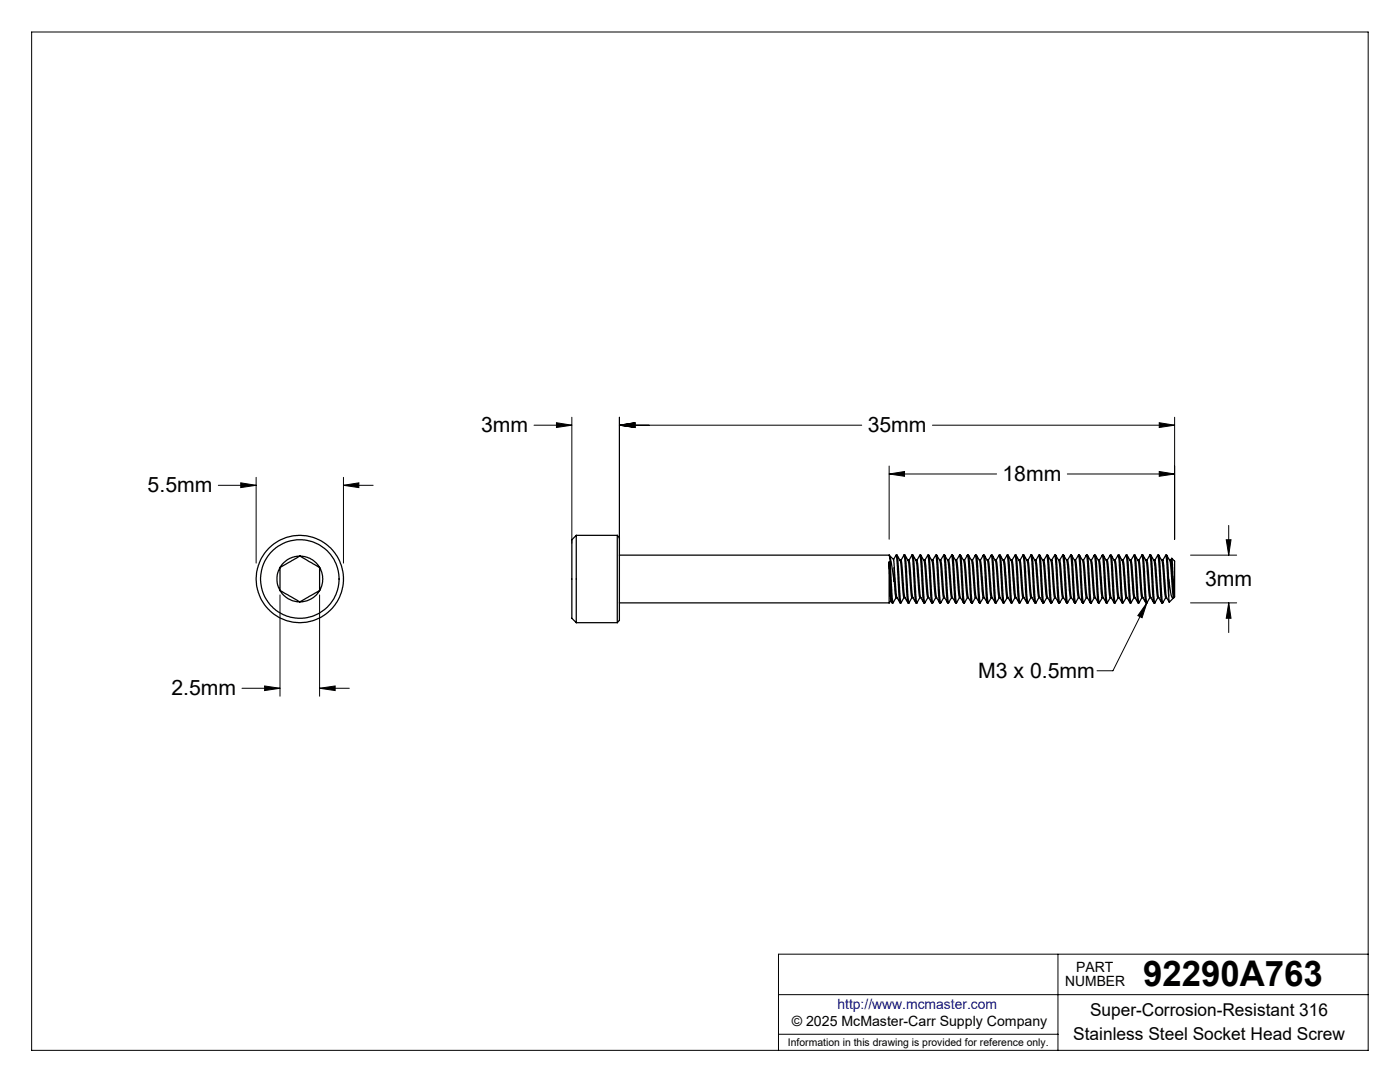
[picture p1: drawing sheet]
<svg xmlns="http://www.w3.org/2000/svg" width="279mm" height="216mm" viewBox="0 0 279 216" stroke-linecap="round" stroke-linejoin="round" font-family="sans-serif">
<g fill="none" stroke="#000" stroke-width=".2">
<path d="M6.3 6.4h266.7v203.2h-266.7zM43.6 96.8h7.5M48 96.3l3.1 .5-3.1 .5zM51.1 95.2v17.2M68.5 96.8l3.1-.5v1zM68.5 95.2v17.2M68.5 96.8h6M106.6 84.8h7.5M111.1 84.3l3 .5-3 .5zM114.1 83.3v25.1M123.6 84.8l3.1-.5v1zM123.6 83.3v24.3"/>
<path d="M123.6 84.8h48.4M177.4 94.6l3.1-.5v.9zM177.4 93v14.6M177.4 94.6h21.5M186.1 84.8h48.3M213 94.6h21.4M231.4 84.3l3 .5-3 .5zM231.4 94.1l3 .5-3 .4zM234.4 83.3v24.3M55.9 118.7v20.2M63.8 118.7v20.2M237.6 110.8h9.2"/>
<path d="M244.7 107.7h1l-.5 3.1zM245.2 104.8v6M48.3 137.3h7.6M52.8 136.9l3.1 .4-3.1 .5zM63.8 137.3l3.1-.4v.9zM63.8 137.3h5.9M228.9 120.3l-6.8 13.5h-3.2M228.9 120.3l-1 3-.8-.5zM237.6 120.3h9.2M245.2 120.3l.5 3.1h-1zM245.2 120.3v5.9M155.4 198.5h117.6"/>
<path d="M211.1 190.4v19.2M273 190.4h-117.6v19.2M155.4 206.4h55.7"/>
</g>
<g fill="#000">
<path d="M228.9 120.3l-1 3-.8-.5z"/>
<path d="M123.6 84.8l3.1-.5v1zM111.1 84.3l3 .5-3 .5zM123.6 84.8l3.1-.5v1zM231.4 84.3l3 .5-3 .5zM177.4 94.6l3.1-.5v.9zM231.4 94.1l3 .5-3 .4zM245.2 120.3l.5 3.1h-1zM244.7 107.7h1l-.5 3.1zM48 96.3l3.1 .5-3.1 .5zM68.5 96.8l3.1-.5v1zM52.8 136.9l3.1 .4-3.1 .5zM63.8 137.3l3.1-.4v.9z"/>
</g>
<g fill="none" stroke="#000" stroke-width=".25">
<path d="M55.9 117.8l3.9 2.3M55.9 117.8a4.5 4.5 0 0 0 3.9 2.3M55.9 113.2v4.6M55.9 113.2a4.7 4.7 0 0 0 0 4.6M59.8 110.9l4 2.3M59.8 110.9a4.7 4.7 0 0 1 4 2.3M59.8 110.9l-3.9 2.3M59.8 110.9a4.7 4.7 0 0 0-3.9 2.3M63.8 117.8l-4 2.3M63.8 117.8a4.5 4.5 0 0 1-4 2.3M63.8 113.2v4.6M63.8 113.2a4.5 4.5 0 0 1 0 4.6"/>
<path d="M115 106.8v17.4M115 106.8l-.9 .9v15.7l.9 .8M115 106.8h8.2M123.2 106.8v17.4M123.2 106.8l.4 .5v16.5l-.4 .4M123.6 110.8h53.8l.8 9.5 .7-1.1M177.4 112.1l.4 7 .2 1.1 .2 .1M177.4 112.1v8.2M177.4 112.1l.4 7.8M177.4 110.8l.9 .9M177.5 110.8l.4 1.3 .6 4M177.8 119.9l.2 .4"/>
<path d="M177.8 119.9l-.4 .4M178.3 111.7l.5-.9 .3 2.3 .4 6.4 .1 .7 .2 .1M178.3 111.7l.2 1.6M178.5 116.1l.2 2.7a.31 .31 0 0 0 .3 .4M178.5 113.3l.5 5.9M178.5 113.3v2.8M178.8 110.8h.3l.1 .6 .4 7.8 .2 1.1 .6-1.1M179 119.2l.6 1.1M179 110.8l.6 1M179.6 111.8h.2M179.6 111.8l.8 7.4M179.8 111.8l.6-1 .2 1.3 .4 7.4 .2 .7 .2 .1"/>
<path d="M179.8 111.8l.8 7.4M180.4 110.8h.2l.1 .4 .5 7.2 .2 1.9 .6-1.1M180.4 119.2h.2M180.6 119.2l.6 1.1M180.6 110.8l.6 1M181.2 111.8h.2M181.2 111.8l.8 7.4M181.4 111.8l.6-1 .2 1.3 .5 7.8 .1 .4h.2M181.4 111.8l.8 7.4M182 110.8h.2l.2 .8 .3 6.8 .3 1.9 .6-1.1M182 119.2h.2M182.2 119.2l.6 1.1"/>
<path d="M182.2 110.8l.6 1M182.8 111.8h.2M182.8 111.8l.8 7.4M183 111.8l.6-1 .6 8.8 .1 .7h.3M183 111.8l.8 7.4M183.6 110.8h.2l.1 .8 .5 7.8 .2 .9 .6-1.1M183.6 119.2h.2M183.8 119.2l.6 1.1M183.8 110.8l.6 1M184.4 111.8h.2M184.4 111.8l.6 6.5 .2 .9M184.5 111.8l.7-1 .6 8.8 .1 .7h.3"/>
<path d="M184.6 111.8l.7 7.4M185.2 110.8h.2l.1 .8 .4 7.5 .3 1.2 .6-1.1M185.2 119.2h.1l.6 1.1M185.4 110.8l.7 1.5 .4 6 .3 .9M185.9 111.8h.3M186.1 111.8l.7-1 .6 8.8 .1 .7h.2M186.2 111.8l.6 7.1 .7 1.4M186.8 110.8h.2v.3l.5 7.5 .2 1.7 .6-1.1M186.8 119.2h.1M187 110.8l.6 1M187.5 111.8h.1a7.3 7.3 0 0 1 .5 3.2l.3 3.9 .7 1.4M187.6 111.8l.6 7a.31 .31 0 0 0 0 .3 .31 .31 0 0 0 .3 .1"/>
<path d="M187.7 111.8l.6-1 .3 1.6 .4 7.4 .1 .5h.2M188.3 110.8h.3l.1 .6 .6 8.9 .6-1.1M188.6 110.8l.6 1M189.1 111.8h.2M189.2 111.8l.6 7a.31 .31 0 0 0 .3 .4M189.3 111.8l.6-1 .3 2.3 .3 6.4 .2 .8h.2M189.3 111.8l.2 .9 .6 6.5M189.9 110.8h.2l.2 .6 .4 7.8 .2 1.1 .6-1.1M190.1 119.2l.6 1.1M190.1 110.8l.6 1M190.7 111.8h.2M190.7 111.8l.8 7.4"/>
<path d="M190.9 111.8l.6-1 .3 2.3 .3 6.4 .1 .7 .3 .1M190.9 111.8l.8 7.4M191.5 110.8h.2l.1 .6 .5 7.5 .2 1.4 .6-1.1M191.5 119.2h.2M191.7 119.2l.6 1.1M191.7 110.8l.6 1M192.3 111.8h.2M192.3 111.8l.8 7.4M192.5 111.8l.6-1 .2 1.3 .4 7.4 .1 .7 .3 .1M192.5 111.8l.8 7.4M193.1 110.8h.2l.1 .8 .4 6.8 .3 1.9 .6-1.1M193.1 119.2h.2"/>
<path d="M193.3 119.2l.6 1.1M193.3 110.8l.6 1M193.9 111.8h.2M193.9 111.8l.8 7.4M194.1 111.8l.6-1 .2 1.4 .4 7.4 .1 .7h.3M194.1 111.8l.7 7.4M194.7 110.8h.2l.1 .8 .5 7.8 .2 .9 .6-1.1M194.7 119.2h.1M194.8 119.2l.6 1.1M194.9 110.8l.6 1M195.5 111.8h.2M195.5 111.8l.5 6.1 .3 1.3"/>
<path d="M195.7 111.8l.6-1 .6 8.8 .1 .7h.2M195.7 111.8l.7 7.4M196.3 110.8h.2l.1 .8 .4 7.5 .2 1.2 .6-1.1M196.3 119.2h.1M196.4 119.2l.6 1.1M196.5 110.8l.7 1.5 .4 6 .2 .9M197 111.8h.2M197.2 111.8l.6-1 .7 8.8 .1 .7h.2M197.2 111.8l.7 7.1 .7 1.4M197.8 110.8h.2l.2 .5 .4 7.3 .2 1.7 .6-1.1M197.8 119.2h.2M198 110.8l.8 1.5 .5 6.5a.31 .31 0 0 0 0 .3 .31 .31 0 0 0 .3 .1"/>
<path d="M198.6 111.8h.3l.1 .6 .5 6.5 .7 1.4M198.8 111.8l.6-1 .2 1.6 .5 7.6 .1 .3h.2M199.4 110.8h.2l.1 .6 .7 8.9 .6-1.1M199.6 110.8l.6 1M200.2 111.8h.2M200.2 111.8l.7 7a.31 .31 0 0 0 0 .3 .31 .31 0 0 0 .3 .1M200.4 111.8l.6-1 .3 2.3 .3 6.4 .2 .8h.2M200.4 111.8l.2 .9 .6 6.5M201 110.8h.2l.1 .6 .5 7.8 .2 1.1 .6-1.1M201.2 119.2l.6 1.1M201.2 110.8l.6 1M201.8 111.8h.2"/>
<path d="M201.8 111.8l.7 7a.31 .31 0 0 0 .2 .4M202 111.8l.6-1 .2 2.3 .4 6.4 .1 .7 .3 .1M202 111.8l.2 .9 .5 6.5M202.6 110.8h.2l.1 .6 .5 7.8 .2 1.1 .6-1.1M202.7 119.2l.6 1.1M202.8 110.8l.6 1M203.4 111.8h.2M203.4 111.8l.8 7.4M203.6 111.8l.6-1 .2 1.3 .4 7.4 .1 .7 .2 .1M203.6 111.8l.7 7.4M204.2 110.8h.2l.1 .4 .4 7.2 .2 1.9 .6-1.1M204.2 119.2h.1"/>
<path d="M204.3 119.2l.6 1.1M204.4 110.8l.6 1M205 111.8h.1M205 111.8l.7 7.4M205.1 111.8l.6-1 .3 1.3 .4 7.8 .1 .4h.2M205.1 111.8l.8 7.4M205.7 110.8h.3l.1 .8 .4 6.8 .2 1.9 .6-1.1M205.7 119.2h.2M205.9 119.2l.6 1.1M206 110.8l.6 1M206.6 111.8h.1M206.6 111.8l.7 7.4"/>
<path d="M206.7 111.8l.6-1 .7 8.8 .1 .7h.2M206.7 111.8l.8 7.4M207.3 110.8h.3l.1 .8 .4 7.8 .2 .9 .6-1.1M207.3 119.2h.2M207.5 119.2l.6 1.1M207.5 110.8l.6 1M208.1 111.8h.2M208.1 111.8l.6 6.5 .2 .9M208.3 111.8l.6-1 .7 8.8 .1 .7h.2M208.3 111.8l.2 1.1 .5 6 .7 1.4M208.9 110.8h.2l.2 .8 .4 7.5 .2 1.2 .6-1.1M208.9 119.2h.2"/>
<path d="M209.1 110.8l.7 1.5 .4 4.8a3.7 3.7 0 0 0 .4 2.1h.1M209.7 111.8a.43 .43 0 0 1 .3 .6l.6 6.5 .6 1.4M209.9 111.8l.6-1 .2 1.6 .4 7.2 .1 .7h.3M210.5 110.8h.2l.1 .6 .4 7.2 .3 1.7 .6-1.1M210.7 110.8l.6 1M211.3 111.8h.1a7.3 7.3 0 0 1 .4 3.2l.4 4.2M211.3 111.8l.6 7a.31 .31 0 0 0 .1 .3 .31 .31 0 0 0 .3 .1M211.5 111.8l.6-1 .2 1.6 .4 7.1 .1 .8h.2M212.1 110.8h.2l.1 .6 .6 8.9 .7-1.1M212.2 119.2l.6 1.1M212.3 110.8l.7 1.3 .5 6.7a.31 .31 0 0 0 .3 .4M212.9 111.8h.1"/>
<path d="M213 111.8l.6-1 .3 2.3 .4 6.4 .1 .8h.2M213 111.8l.3 .9 .5 6.5M213.6 110.8h.3l.1 .6 .5 7.8 .1 1.1 .6-1.1M213.8 119.2l.6 1.1M213.9 110.8l.6 1M214.5 111.8h.1M214.5 111.8l.7 7.4M214.6 111.8l.6-1 .3 2.3 .4 6.4 .1 .7 .2 .1M214.6 111.8l.8 7.4M215.2 110.8h.2l.2 .6 .4 7.5 .2 1.4 .6-1.1M215.2 119.2h.2M215.4 119.2l.6 1.1"/>
<path d="M215.4 110.8l.6 1M216 111.8h.2M216 111.8l.8 7.4M216.2 111.8l.6-1 .2 1.3 .5 7.4 .1 .7 .2 .1M216.2 111.8l.8 7.4M216.8 110.8h.3l.1 .8 .4 6.8 .2 1.9 .6-1.1M216.8 119.2h.2M217 119.2l.6 1.1M217 110.8l.6 1M217.6 111.8h.2M217.6 111.8l.8 7.4M217.8 111.8l.6-1 .2 1.4 .4 7.4 .2 .7h.2"/>
<path d="M217.8 111.8l.8 7.4M218.4 110.8h.3l.1 .8 .4 7.8 .2 .9 .6-1.1M218.4 119.2h.2M218.6 119.2l.6 1.1M218.6 110.8l.6 1M219.2 111.8h.2M219.2 111.8l.6 6.5 .2 .9M219.4 111.8l.6-1 .6 8.8 .1 .7h.3M219.4 111.8l.8 7.4M220 110.8h.2l.1 .8 .5 7.5 .2 1.2 .6-1.1M220 119.2h.2M220.2 119.2l.6 1.1"/>
<path d="M220.2 110.8l.7 1.5 .5 6 .2 .9M220.8 111.8a.43 .43 0 0 1 .3 .6l.6 6.5 .6 1.4M220.9 111.8l.7-1 .6 8.8 .1 .7h.3M221.6 110.8h.2l.1 .5 .4 7.3 .3 1.7 .6-1.1M221.6 119.2h.2M221.8 110.8l.6 1M222.4 111.8h.2l.1 .6 .6 6.8M222.4 111.8l.6 7a.31 .31 0 0 0 0 .3 .31 .31 0 0 0 .3 .1M222.5 111.8l.6-1 .2 1.1 .5 7.9a.37 .37 0 0 0 .3 .5M223.1 110.8h.3l.1 .6 .6 8.9 .7-1.1M223.3 119.2l.6 1.1M223.4 110.8l.6 1.3 .6 6.7a.31 .31 0 0 0 0 .3 .31 .31 0 0 0 .3 .1"/>
<path d="M223.9 111.8h.2M224.1 111.8l.6-1 .3 2.3 .4 6.4 .1 .8h.2M224.1 111.8l.2 .9 .6 6.5M224.7 110.8h.3l.1 .6 .4 7.8 .2 1.1 .6-1.1M224.9 119.2l.6 1.1M224.9 110.8l.6 1M225.5 111.8h.2M225.5 111.8l.7 7a.31 .31 0 0 0 .3 .4M225.7 111.8l.6-1 .3 2.3 .3 6.4 .1 .7 .3 .1M225.7 111.8l.2 .9 .6 6.5M226.3 110.8h.3l.1 .6 .4 7.5 .2 1.4 .6-1.1M226.5 119.2l.6 1.1"/>
<path d="M226.5 110.8l.6 1M227.1 111.8h.2M227.1 111.8l.8 7.4M227.3 111.8l.6-1 .2 1.3 .4 7.4 .1 .7 .3 .1M227.3 111.8l.8 7.4M227.9 110.8h.2l.1 .8 .4 6.8 .3 1.9 .6-1.1M227.9 119.2h.2M228.1 119.2l.6 1.1M228.1 110.8l.6 1M228.7 111.8h.2M228.7 111.8l.8 7.4M228.9 111.8l.6-1 .2 1.3 .5 7.8 .1 .4h.2"/>
<path d="M228.9 111.8l.8 7.4M229.5 110.8h.2l.1 .8 .4 6.8 .3 1.9 .6-1.1M229.5 119.2h.2M229.7 119.2l.6 1.1M229.7 110.8l.6 1M230.3 111.8h.2M230.3 111.8l.8 7.4M230.5 111.8l.6-1 .6 8.8 .1 .7h.3M230.5 111.8l.7 7.4M231.1 110.8h.2l.1 .8 .5 7.8 .2 .9 .6-1.1M231.1 119.2h.1M231.2 119.2l.6 1.1"/>
<path d="M231.3 110.8l.6 1M231.9 111.8a.43 .43 0 0 1 .3 .6l.5 6.5 .7 1.3M231.9 111.8l.5 6.5 .3 .9M232 111.8l.7-1 .2 2.1 .3 6M232.7 119.2h.1M232.7 110.8h.2l.1 .5 .2 4.2M232.9 110.8l.6 1M233.2 115.5v3.4M233.2 115.5l.5 2.9a.83 .83 0 0 0 .4 1l.1-.2M233.2 118.9l.2 1.3M233.4 111.8a.43 .43 0 0 1 .4 .6l.5 6.1M233.5 111.8l.5 6.5 .3 .9"/>
<path d="M233.9 111.4l.4 7.1M233.9 111.4l.5 .6v7.1l-.1 .1M233.9 111.4l-.3 .4M234.2 119.3l-.8 .9M234.3 118.5v.7M115 124.2h8.2M123.6 120.3h53.8"/>
<circle cx="59.8" cy="115.5" r="8.7"/>
<circle cx="59.8" cy="115.5" r="7.8"/>
</g>
<text font-size="7.1" x="228.1" y="196.8">92290A763</text>
<g font-size="4.2">
<text x="96" y="86.2">3mm</text>
<text x="173.2" y="86.2">35mm</text>
<text x="200.1" y="96">18mm</text>
<text x="29.5" y="98.2">5.5mm</text>
<text x="240.5" y="116.9">3mm</text>
<text x="195.2" y="135.4">M3 x 0.5mm</text>
<text x="34.2" y="138.7">2.5mm</text>
</g>
<g font-size="3.5">
<text x="217.6" y="202.8">Super-Corrosion-Resistant 316</text>
<text x="214.2" y="207.5">Stainless Steel Socket Head Screw</text>
</g>
<g font-size="2.8">
<text x="212.6" y="196.8">NUMBER</text>
<text x="214.8" y="194">PART</text>
<text x="158" y="204.8">© 2025 McMaster-Carr Supply Company</text>
</g>
<text font-size="2.8" fill="#00f" x="167.1" y="201.4">http://www.mcmaster.com</text>
<text font-size="2.1" x="157.3" y="208.6">Information in this drawing is provided for reference only.</text>
</svg>
